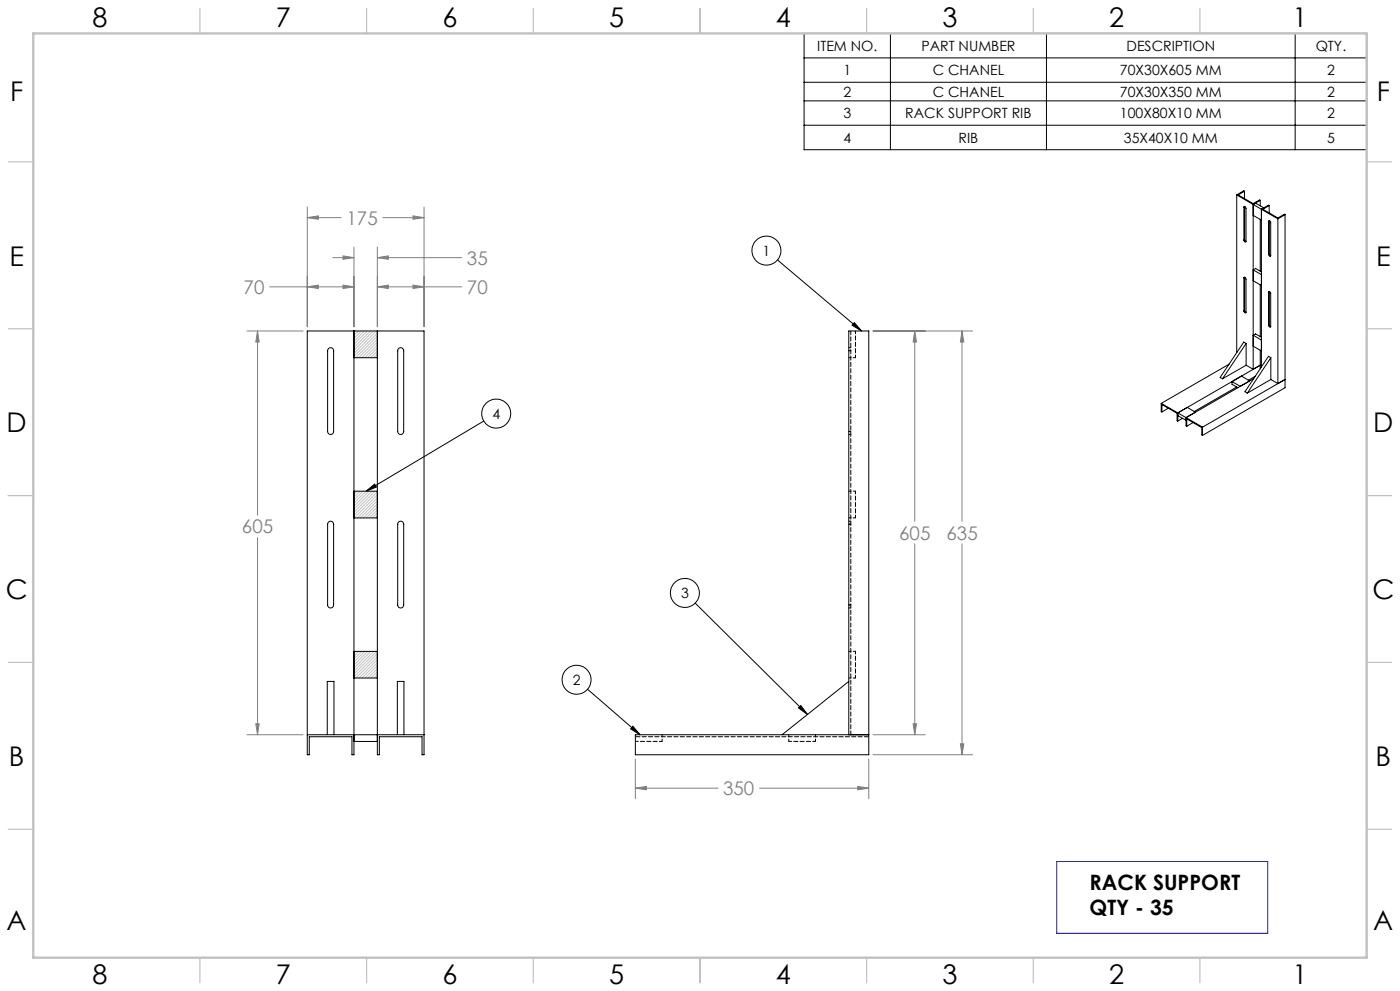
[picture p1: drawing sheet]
<svg xmlns="http://www.w3.org/2000/svg" width="420mm" height="297mm" viewBox="0 0 420 297" stroke-linecap="round" stroke-linejoin="round" font-family="sans-serif">
<g fill="none" stroke="#000" stroke-width=".3">
<path d="M241.2 10h168.8v34.9h-168.8zM241.2 17.4h168.8M267.1 10v34.9M313.9 10v34.9M388.5 10v34.9M241.2 24.7h168.8M241.2 30.2h168.8M241.2 37.5h168.8M233.3 77.9l25.2 21.3M256.3 96.7l2.2 2.5-2.9-1.7zM145.1 126.2l-35.3 21M109.8 147.2l2.6-2.1 .5 .9z"/>
<path d="M208.6 180.8l33.7 33.3M176.2 206.5l15.8 13.7M189.9 217.7l2.1 2.5-2.8-1.8zM239.5 212.2l.7-.7 2.1 2.6z"/>
<circle cx="229.9" cy="75.1" r="4.4"/>
<circle cx="148.9" cy="124" r="4.3"/>
<circle cx="205.5" cy="177.7" r="4.3"/>
<circle cx="173" cy="203.7" r="4.3"/>
</g>
<g fill="none" stroke="#808080" stroke-width=".3">
<path d="M92.2 65.2l3.3-.5v1zM92.2 62.1v35.8M92.2 65.2h10.2M99.8 77.2h6.4M102.9 76.7l3.3 .5-3.3 .5zM106.2 74v23.9M113.2 77.2l3.3-.5v1zM113.2 74v23.9M113.2 77.2h25.3M114.9 65.2h12.3M123.9 64.7l3.3 .5-3.3 .5zM127.2 62.1v35.8"/>
<path d="M74.1 99.2h16.8M77.3 99.2l.5 3.3h-1.1zM77.3 99.2v55.2M80.9 86h25.3M92.2 86l3.3-.6v1.1zM102.9 85.4l3.3 .6-3.3 .5zM113.2 86l3.3-.6v1.1zM113.2 86h25.3M123.9 85.4l3.3 .6-3.3 .5zM261.9 99.2h29.9M274.4 99.2l.6 3.3h-1.1zM274.4 99.2v57"/>
<path d="M288.6 99.2l.5 3.3h-1zM288.6 99.2v57M77.3 161.1v59.1M274.4 163v57.2M288.6 163v63.2M76.7 216.9h1.1l-.5 3.3zM273.9 216.9h1.1l-.6 3.3zM74.1 220.2h16.8M190.6 236.2l3.3-.5v1zM190.6 227.5v11.9M190.6 236.2h24.8M227.9 236.2h32.7"/>
<path d="M257.3 235.7l3.3 .5-3.3 .5zM260.6 227.5v11.9M261.9 220.2h15.7M261.9 226.2h29.9M288.1 222.9h1l-.5 3.3z"/>
</g>
<g fill="none" stroke="#c0c0c0" stroke-width=".3">
<path d="M106.6 99.2l-.4 .4M107.5 99.2l-1.3 1.3M108.4 99.2l-2.2 2.2M109.3 99.2l-3.1 3.1M110.2 99.2l-4 4M111.1 99.2l-4.9 4.9M112 99.2l-5.8 5.8M112.9 99.2l-6.7 6.7M113.2 99.8l-7 7M113.2 100.7l-6.5 6.5M113.2 101.6l-5.6 5.6M113.2 102.5l-4.7 4.7"/>
<path d="M113.2 103.4l-3.8 3.8M113.2 104.3l-2.9 2.9M113.2 105.2l-2 2M113.2 106.1l-1.1 1.1M113.2 107l-.2 .2M106.2 147.2h.1M107.1 147.2l-.9 .9M108 147.2l-1.8 1.8M108.9 147.2l-2.7 2.7M109.8 147.2l-3.6 3.6M110.6 147.3l-4.4 4.4M111.6 147.2l-5.4 5.4"/>
<path d="M112.5 147.2l-6.3 6.3M113.2 147.4l-7 7M113.2 148.3l-6.9 6.9M113.2 149.2l-6 6M113.2 150.1l-5.1 5.1M113.2 151l-4.2 4.2M113.2 151.9l-3.3 3.3M113.2 152.8l-2.4 2.4M113.2 153.7l-1.5 1.5M113.2 154.6l-.6 .6M106.7 195.2l-.5 .5M107.6 195.2l-1.4 1.4"/>
<path d="M108.5 195.2l-2.3 2.3M109.4 195.2l-3.2 3.2M110.3 195.2l-4.1 4.1M111.2 195.2l-5 5M112.1 195.2l-5.9 5.9M113 195.2l-6.8 6.8M113.2 195.9l-7 7M113.2 196.8l-6.4 6.4M113.2 197.7l-5.5 5.5M113.2 198.6l-4.6 4.6M113.2 199.5l-3.7 3.7M113.2 200.4l-2.8 2.8"/>
<path d="M113.2 201.3l-1.9 1.9M113.2 202.2l-1 1M113.2 203.1l-.1 .1"/>
</g>
<g fill="none" stroke="#c0c0c0" stroke-width=".35">
<path d="M60 2.5v7.5M110 2.5v7.5M160 2.5v7.5M210 2.5v7.5M260 2.5v7.5M310 2.5v7.5M360 2.5v7.5M2.5 48.5h7.5M410 48.5h7.5M2.5 98.5h7.5M410 98.5h7.5M2.5 148.5h7.5"/>
<path d="M410 148.5h7.5M2.5 198.5h7.5M410 198.5h7.5M2.5 248.5h7.5M410 248.5h7.5M60 287v7.5M110 287v7.5M160 287v7.5M210 287v7.5M260 287v7.5M310 287v7.5M360 287v7.5"/>
</g>
<path d="M10 10h400v277h-400z" fill="none" stroke="#c0c0c0" stroke-width=".7"/>
<path d="M317 258.2h63.3v21.5h-63.3z" fill="none" stroke="#00f" stroke-width=".3"/>
<path d="M109.8 147.2l2.6-2.1 .5 .9zM256.3 96.7l2.2 2.5-2.9-1.7zM239.5 212.2l.7-.7 2.1 2.6zM189.9 217.7l2.1 2.5-2.8-1.8z" fill="#000"/>
<path d="M113.2 77.2l3.3-.5v1zM102.9 76.7l3.3 .5-3.3 .5zM102.9 85.4l3.3 .6-3.3 .5zM92.2 86l3.3-.6v1.1zM113.2 86l3.3-.6v1.1zM123.9 85.4l3.3 .6-3.3 .5zM77.3 99.2l.5 3.3h-1.1zM76.7 216.9h1.1l-.5 3.3zM92.2 65.2l3.3-.5v1zM123.9 64.7l3.3 .5-3.3 .5zM274.4 99.2l.6 3.3h-1.1zM273.9 216.9h1.1l-.6 3.3zM257.3 235.7l3.3 .5-3.3 .5zM190.6 236.2l3.3-.5v1zM288.1 222.9h1l-.5 3.3zM288.6 99.2l.5 3.3h-1z" fill="#808080"/>
<g fill="none" stroke="#000" stroke-width=".3">
<path d="M371 58.4v47.3M371 58.4l5 2.9M373.3 57.3l-.2-.1-2.1 1.2M373.3 57.3l-1.9 1.1 4.6 2.6 1.9-1.1 .2 .1M373.3 57.3v2.2M373.2 62.1l.3-.2 .3 .5-.1 10.1h-.2l-.3-.5M373.2 62.1v9.9M373.4 71.8l.4 .6M373.4 61.9l-.2 .2M373.4 61.8v10M373.4 71.8l-.2 .2M376 61.3v49.4"/>
<path d="M376 61.3l2.4 1.4M376 64.6l2.4 1.4M376 61.3l.7-.4 2.4 1.4-.7 .4M378.1 60v1.7M378.1 65.8v15.5M378.1 60l-2.1 1.3M378.4 62.7v47.3M378.4 62.7l5 2.9M380.6 66.4a.37 .37 0 0 1 .5-.2 .37 .37 0 0 1 .1 .5v9.9a.27 .27 0 0 1-.3 .2 .27 .27 0 0 1-.2-.2l-.1-.4M380.6 66.4v9.8M380.8 61.6l-.3-.1-2.1 1.2M380.8 61.6l-2 1.1 4.6 2.6 1.9-1.1 .2 .1"/>
<path d="M380.8 61.6v2.2M380.8 76.1l.4 .6M380.8 66.2l-.2 .2M380.8 76.1l-.2 .1M380.8 66.2v9.9M380.8 66.1v.1M383.4 65.6v49.4l-2.2-1.3M385.5 64.3v51.9l-24.7 14.3M385.5 64.3l-2.1 1.3M106.2 99.2v127h-.6v-5.4h-12.8v5.4h-.6v-127h35v127h-.6v-5.4h-12.8v5.4h-.6v-127M373.2 83.3a.37 .37 0 0 1 .5-.1 .37 .37 0 0 1 .1 .5v9.9a.36 .36 0 0 1-.5 .1 .36 .36 0 0 1-.1-.5M373.2 83.3v9.9"/>
<path d="M373.4 93.1l.4 .6M373.4 83.1v10M373.4 83.2l-.2 .1M373.4 93.1l-.2 .1M376 84.1l2.4 1.5M378.1 85.4v15.5M378.4 81.5l-1.7-1-.7 .4 2.4 1.4M380.6 87.6a.36 .36 0 0 1 .5-.2 .36 .36 0 0 1 .1 .5v9.9a.26 .26 0 0 1-.3 .3 .26 .26 0 0 1-.2-.3l-.1-.3M380.6 87.6v9.9M380.8 97.4l.4 .5M380.8 87.5v9.9M380.8 87.5l-.2 .1"/>
<path d="M380.8 97.4l-.2 .1M380.8 87.4v.1M98.6 104.4a.9 .9 0 0 1 1-.1 .9 .9 0 0 1 .5 .8v24.2a.9 .9 0 0 1-.9 .9 .9 .9 0 0 1-.9-.9v-24.2zM106.2 107.2h7M119.6 104.4a.91 .91 0 0 1 1-.1 .91 .91 0 0 1 .5 .8v24.2a.9 .9 0 0 1-.9 .9 .9 .9 0 0 1-.9-.9v-24.2zM368.7 109.1l-20.3 11.8M369.6 114.4v.8l1.8 1M369.6 114.4l2.8-1.7 2.5 1.5-2.8 1.6zM371 116l-12.7 7.3M373.8 102.9l-.7-.4-7.1 10.6 .7 .4M373.8 102.9l-7.1 10.6M373.8 102.9v6.6"/>
<path d="M373.8 109.5l-7.1 4M373.8 109.5l2.2 1.2M376 103.7l2.4 1.5M376 110.7l2.1-1.2-24.8 14.3M376.1 113.4l-20.3 11.8M376.6 112.8l-2.1 1.1M378.1 104.9v5.6M378.4 101.1l-1.7-1-.7 .4 2.4 1.4M381.2 107.2l-.7-.4-7 10.6 .7 .4M381.2 107.2l-7 10.6M381.2 107.2v6.5M381.2 113.7l-7 4.1"/>
<path d="M385.5 113.7l-24.7 14.3M348.4 120.9l7.4 4.3M348.4 120.9v2.4l.2 .2M348.6 123.5v-2.3l4.5 2.7v2.2l.2 .1M350.5 122.3l-1.9 1.2M353.3 123.8v2.4M353.3 124.6l2.5 1.4M354.8 125.4l-1.5 .8M355.8 125.2v2.4l.2 .1M355.8 125.2l5 2.8M356 127.7v-2.1l4.5 2.6v2.1l.3 .2M357.9 126.6l-1.9 1.1"/>
<path d="M358.6 123.5l-2.4-1.4-2.9 1.7M360.8 128v2.5M98.6 156.4a.9 .9 0 0 1 1-.1 .9 .9 0 0 1 .5 .8v24.2a.9 .9 0 0 1-.9 .9 .9 .9 0 0 1-.9-.9v-24.2zM106.2 147.2h7M106.2 155.2h7M119.6 156.4a.91 .91 0 0 1 1-.1 .91 .91 0 0 1 .5 .8v24.2a.9 .9 0 0 1-.9 .9 .9 .9 0 0 1-.9-.9v-24.2zM106.2 195.2h7M106.2 203.2h7M254.6 204.2l-20 16M92.2 220.2h35M98.2 220.2v-16h2v16M106.2 222.2h7"/>
<path d="M119.2 220.2v-16h2v16M254.6 220.2v-121h6v127h-70v-6h70"/>
</g>
<path d="M254.6 107.2h2M254.6 155.2h2M254.6 147.2h2M254.6 195.2h2M254.6 203.2h2M198.6 220.2v2M236.6 220.2v2M244.6 220.2v2" fill="none" stroke="#000" stroke-width=".3" stroke-dasharray="1.3 .6" stroke-dashoffset=".6"/>
<path d="M256.6 99.2v8M256.6 147.2v8M256.6 195.2v8M198.6 222.2h-8M244.6 222.2h-8" fill="none" stroke="#000" stroke-width=".3" stroke-dasharray="1.3 .6" stroke-dashoffset=".4"/>
<path d="M260.6 220.8h-70" fill="none" stroke="#000" stroke-width=".3" stroke-dasharray="1.3 .6" stroke-dashoffset="-.1"/>
<path d="M255.2 99.2v121" fill="none" stroke="#000" stroke-width=".3" stroke-dasharray="1.3 .6" stroke-dashoffset=".1"/>
<path d="M254.6 105.1h.6M255.2 104.2h-.6M254.6 129.3h.6M254.6 130.2h.6M254.6 157.1h.6M255.2 156.2h-.6M254.6 181.3h.6M254.6 182.2h.6" fill="none" stroke="#000" stroke-width=".3" stroke-dasharray="1.3 .6"/>
<g font-size="8.1">
<text x="27.8" y="8">8</text>
<text x="82.8" y="8">7</text>
<text x="132.8" y="8">6</text>
<text x="182.8" y="8">5</text>
<text x="232.8" y="8">4</text>
<text x="282.8" y="8">3</text>
<text x="332.8" y="8">2</text>
<text x="387.8" y="8">1</text>
<text x="3" y="30.4">F</text>
<text x="413" y="30.4">F</text>
<text x="2.8" y="79.6">E</text>
<text x="412.8" y="79.6">E</text>
<text x="2" y="129.6">D</text>
<text x="412" y="129.6">D</text>
<text x="1.7" y="179.6">C</text>
<text x="411.7" y="179.6">C</text>
<text x="2.7" y="229.6">B</text>
<text x="412.7" y="229.6">B</text>
<text x="2" y="278.9">A</text>
<text x="412" y="278.9">A</text>
<text x="27.8" y="295">8</text>
<text x="82.8" y="295">7</text>
<text x="132.8" y="295">6</text>
<text x="182.8" y="295">5</text>
<text x="232.8" y="295">4</text>
<text x="282.8" y="295">3</text>
<text x="332.8" y="295">2</text>
<text x="387.8" y="295">1</text>
</g>
<g font-size="6.3">
<text x="326.9" y="266.7">RACK SUPPORT</text>
<text x="326.9" y="274.1">QTY - 35</text>
</g>
<g font-size="5.6" fill="#808080">
<text x="104" y="67.3">175</text>
<text x="140.1" y="79.3">35</text>
<text x="73.1" y="88.1">70</text>
<text x="140.1" y="88.1">70</text>
<text x="72.6" y="159.9">605</text>
<text x="269.8" y="161.7">605</text>
<text x="283.9" y="161.7">635</text>
<text x="216.9" y="238.3">350</text>
</g>
<g font-size="4.2">
<text x="245.1" y="15.2">ITEM NO.</text>
<text x="276.4" y="15.2">PART NUMBER</text>
<text x="338" y="15.2">DESCRIPTION</text>
<text x="394.7" y="15.2">QTY.</text>
<text x="253" y="22.5">1</text>
<text x="279.8" y="22.5">C CHANEL</text>
<text x="336" y="22.5">70X30X605 MM</text>
<text x="398.1" y="22.5">2</text>
<text x="253" y="29">2</text>
<text x="279.8" y="29">C CHANEL</text>
<text x="336" y="29">70X30X350 MM</text>
<text x="398.1" y="29">2</text>
<text x="253" y="35.4">3</text>
<text x="271.6" y="35.4">RACK SUPPORT RIB</text>
<text x="336" y="35.4">100X80X10 MM</text>
<text x="398.1" y="35.4">2</text>
<text x="253" y="42.7">4</text>
<text x="287.6" y="42.7">RIB</text>
<text x="337.2" y="42.7">35X40X10 MM</text>
<text x="398.1" y="42.7">5</text>
<text x="228.8" y="76.6">1</text>
<text x="147.7" y="125.5">4</text>
<text x="204.3" y="179.2">3</text>
<text x="171.8" y="205.2">2</text>
</g>
</svg>
